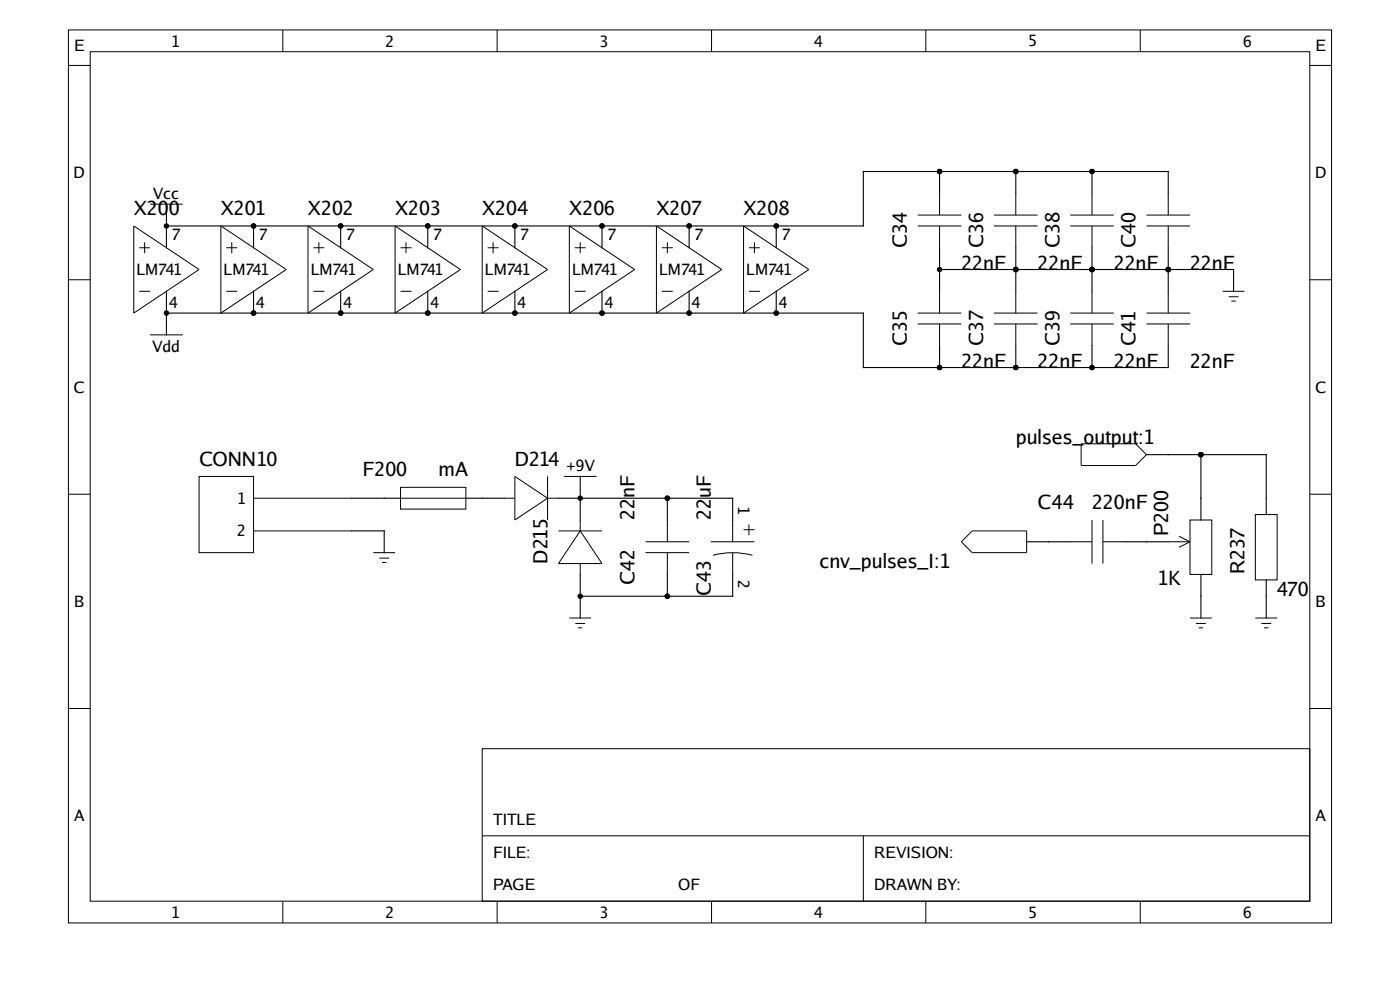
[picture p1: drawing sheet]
<svg xmlns="http://www.w3.org/2000/svg" width="297mm" height="210mm" viewBox="0 0 297 210" stroke-linecap="round" stroke-linejoin="round" font-family="sans-serif">
<g fill="none" stroke="#000" stroke-width=".21">
<path d="M14.5 6.3h268v189.5h-268zM14.5 13.9h4.6M19.1 11h258.8v180.2h-258.8zM60 6.3v4.7M105.5 6.3v4.7M150.9 6.3v4.7M196.4 6.3v4.7M241.9 6.3v4.7M277.9 13.9h4.6M14.5 59.3h4.6M28.4 47.9l13.8 9.3-13.8 9.2zM29.5 52.6h2.3"/>
<path d="M30.7 51.4v2.3M31.8 43.3h7M46.9 47.9l13.8 9.3-13.8 9.2zM48 52.6h2.3M49.2 51.4v2.3M65.3 47.9l13.9 9.3-13.9 9.2zM66.5 52.6h2.3M67.6 51.4v2.3M83.8 47.9l13.9 9.3-13.9 9.2zM85 52.6h2.3M86.1 51.4v2.3M102.3 47.9l13.9 9.3-13.9 9.2z"/>
<path d="M103.5 52.6h2.3M104.6 51.4v2.3M120.8 47.9l13.8 9.3-13.8 9.2zM121.9 52.6h2.3M123.1 51.4v2.3M139.3 47.9l13.8 9.3-13.8 9.2zM140.4 52.6h2.3M141.6 51.4v2.3M157.7 47.9l13.9 9.3-13.9 9.2zM158.9 52.6h2.3M160.1 51.4v2.3M194.7 47.9h9.2"/>
<path d="M194.7 45.6h9.2M199.3 41v4.6M199.3 47.9v4.7M210.9 47.9h9.2M210.9 45.6h9.2M215.5 41v4.6M215.5 47.9v4.7M227 47.9h9.3M227 45.6h9.3M231.7 41v4.6M231.7 47.9v4.7M243.2 47.9h9.3"/>
<path d="M243.2 45.6h9.3M247.8 41v4.6M247.8 47.9v4.7M277.9 59.3h4.6M29.5 61.8h2.3M31.8 71h7M48 61.8h2.3M66.5 61.8h2.3M85 61.8h2.3M103.5 61.8h2.3M121.9 61.8h2.3M140.4 61.8h2.3"/>
<path d="M158.9 61.8h2.3M194.7 68.7h9.2M194.7 66.4h9.2M199.3 61.8v4.6M199.3 68.7v4.6M210.9 68.7h9.2M210.9 66.4h9.2M215.5 61.8v4.6M215.5 68.7v4.6M227 68.7h9.3M227 66.4h9.3M231.7 61.8v4.6"/>
<path d="M231.7 68.7v4.6M243.2 68.7h9.3M243.2 66.4h9.3M247.8 61.8v4.6M247.8 68.7v4.6M259.4 61.8h4.6M260.7 62.9h2M261.2 63.9h1M229.4 94.1h11.5l2.3 2.3-2.3 2.4h-11.5zM14.5 104.8h4.6M42.2 101.1h11.6v16.1h-11.6zM53.8 105.7h20.8"/>
<path d="M53.8 112.6h20.8M79.2 117.2h4.6M80.5 118.4h2M81 119.3h1M85 103.4h13.8v4.6h-13.8zM85 105.7h13.8M106.9 105.7h2.3M109.2 101.1l7 4.6-7 4.6zM116.2 101.1v9.2M116.2 105.7h2.3M118.5 112.6h9.2M119.6 101.1h7"/>
<path d="M123.1 110.3v2.3M123.1 119.5v2.4M123.1 112.6l4.6 6.9h-9.2zM136.9 117.2h9.3M136.9 114.9h9.3M141.6 110.3v4.6M141.6 117.2v4.7M150.8 114.9h9.3M151.2 117.8a16.1 16.1 0 0 1 8.4 0M155.4 110.3v4.6M155.4 117.2v4.7M157.7 112.4h2.4"/>
<path d="M158.9 111.2v2.3M203.9 114.9l2.4-2.3h11.5v4.6h-11.5zM227 114.9h4.7M231.7 110.3v9.2M234 114.9h4.6M234 110.3v9.2M247.8 114.9h4.7M250.1 113.8l2.4 1.1M252.5 110.3h4.6v11.6h-4.6zM252.5 114.9l-2.4 1.2M266.3 109.1h4.6v13.9h-4.6zM277.9 104.8h4.6"/>
<path d="M120.8 131.1h4.6M122.1 132.2h2M122.6 133.2h1M252.5 131.1h4.6M253.7 132.2h2.1M254.3 133.2h.9M266.3 131.1h4.6M267.6 132.2h2.1M268.2 133.2h.9M14.5 150.3h4.6M102.3 158.8h175.6v32.4h-175.6zM277.9 150.3h4.6"/>
<path d="M102.3 177.3h175.6M183.2 177.3v13.9M60 191.2v4.6M105.5 191.2v4.6M150.9 191.2v4.6M196.4 191.2v4.6M241.9 191.2v4.6"/>
</g>
<g fill="none" stroke="#000" stroke-width=".23">
<path d="M199.3 36.4v4.6M215.5 36.4v4.6M231.7 36.4v4.6M35.3 43.3v9.3M53.8 47.9v4.7M72.3 47.9v4.7M90.7 47.9v4.7M109.2 47.9v4.7M127.7 47.9v4.7M146.2 47.9v4.7M164.7 47.9v4.7M199.3 57.2h62.4v4.6"/>
<path d="M199.3 52.6v9.2M215.5 52.6v9.2M231.7 52.6v9.2M247.8 41v-4.6h-64.6v11.5h-147.9M247.8 52.6v9.2M35.3 61.8v9.2M35.3 66.4h147.9v11.6h64.6v-4.7M53.8 61.8v4.6M72.3 61.8v4.6M90.7 61.8v4.6M109.2 61.8v4.6M127.7 61.8v4.6"/>
<path d="M146.2 61.8v4.6M164.7 61.8v4.6M199.3 73.3v4.7M215.5 73.3v4.7M231.7 73.3v4.7M243.2 96.4h25.4v12.7M254.8 96.4v13.9M74.6 105.7h10.4M74.6 112.6h6.9v4.6M98.8 105.7h8.1M118.5 105.7h36.9v4.6M123.1 101.1v9.2"/>
<path d="M141.6 105.7v4.6M217.8 114.9h9.2M238.6 114.9h9.2M123.1 121.9v9.2M141.6 121.9v4.6M155.4 121.9v4.6h-32.3M254.8 121.9v9.2M268.6 123v8.1"/>
</g>
<g fill="#000">
<circle cx="199.3" cy="36.4" r=".58"/>
<circle cx="215.5" cy="36.4" r=".58"/>
<circle cx="231.7" cy="36.4" r=".58"/>
<circle cx="35.3" cy="47.9" r=".58"/>
<circle cx="53.8" cy="47.9" r=".58"/>
<circle cx="72.3" cy="47.9" r=".58"/>
<circle cx="90.7" cy="47.9" r=".58"/>
<circle cx="109.2" cy="47.9" r=".58"/>
<circle cx="127.7" cy="47.9" r=".58"/>
<circle cx="146.2" cy="47.9" r=".58"/>
<circle cx="164.7" cy="47.9" r=".58"/>
<circle cx="199.3" cy="57.2" r=".58"/>
<circle cx="215.5" cy="57.2" r=".58"/>
<circle cx="231.7" cy="57.2" r=".58"/>
<circle cx="247.8" cy="57.2" r=".58"/>
<circle cx="35.3" cy="66.4" r=".58"/>
<circle cx="53.8" cy="66.4" r=".58"/>
<circle cx="72.3" cy="66.4" r=".58"/>
<circle cx="90.7" cy="66.4" r=".58"/>
<circle cx="109.2" cy="66.4" r=".58"/>
<circle cx="127.7" cy="66.4" r=".58"/>
<circle cx="146.2" cy="66.4" r=".58"/>
<circle cx="164.7" cy="66.4" r=".58"/>
<circle cx="199.3" cy="78" r=".58"/>
<circle cx="215.5" cy="78" r=".58"/>
<circle cx="231.7" cy="78" r=".58"/>
<circle cx="254.8" cy="96.4" r=".58"/>
<circle cx="123.1" cy="105.7" r=".58"/>
<circle cx="141.6" cy="105.7" r=".58"/>
<circle cx="123.1" cy="126.5" r=".58"/>
<circle cx="141.6" cy="126.5" r=".58"/>
</g>
<g font-size="4.2">
<text x="28.4" y="45.6">X200</text>
<text x="46.9" y="45.6">X201</text>
<text x="65.3" y="45.6">X202</text>
<text x="83.8" y="45.6">X203</text>
<text x="102.3" y="45.6">X204</text>
<text x="120.8" y="45.6">X206</text>
<text x="139.3" y="45.6">X207</text>
<text x="157.7" y="45.6">X208</text>
<text x="192.4" y="52.6" transform="rotate(-90 192.4 52.6)">C34</text>
<text x="208.6" y="52.6" transform="rotate(-90 208.6 52.6)">C36</text>
<text x="224.7" y="52.6" transform="rotate(-90 224.7 52.6)">C38</text>
<text x="240.9" y="52.6" transform="rotate(-90 240.9 52.6)">C40</text>
<text x="203.9" y="57.2">22nF</text>
<text x="220.1" y="57.2">22nF</text>
<text x="236.3" y="57.2">22nF</text>
<text x="252.5" y="57.2">22nF</text>
<text x="192.4" y="73.3" transform="rotate(-90 192.4 73.3)">C35</text>
<text x="203.9" y="78">22nF</text>
<text x="208.6" y="73.3" transform="rotate(-90 208.6 73.3)">C37</text>
<text x="220.1" y="78">22nF</text>
<text x="224.7" y="73.3" transform="rotate(-90 224.7 73.3)">C39</text>
<text x="236.3" y="78">22nF</text>
<text x="240.9" y="73.3" transform="rotate(-90 240.9 73.3)">C41</text>
<text x="252.5" y="78">22nF</text>
<text x="215.5" y="94.1">pulses_output:1</text>
<text x="42.2" y="98.8">CONN10</text>
<text x="76.9" y="101.1">F200</text>
<text x="93.1" y="101.1">mA</text>
<text x="109.2" y="98.8">D214</text>
<text x="220.1" y="108">C44</text>
<text x="231.7" y="108">220nF</text>
<text x="134.6" y="110.3" transform="rotate(-90 134.6 110.3)">22nF</text>
<text x="150.8" y="110.3" transform="rotate(-90 150.8 110.3)">22uF</text>
<text x="247.8" y="113.8" transform="rotate(-90 247.8 113.8)">P200</text>
<text x="116.2" y="119.5" transform="rotate(-90 116.2 119.5)">D215</text>
<text x="134.6" y="124.2" transform="rotate(-90 134.6 124.2)">C42</text>
<text x="173.9" y="120.4">cnv_pulses_I:1</text>
<text x="245.5" y="124.2">1K</text>
<text x="264" y="121.9" transform="rotate(-90 264 121.9)">R237</text>
<text x="150.8" y="126.5" transform="rotate(-90 150.8 126.5)">C43</text>
<text x="270.9" y="126.5">470</text>
</g>
<g font-size="3.3">
<text x="15.7" y="10.8">E</text>
<text x="36.3" y="9.9">1</text>
<text x="81.8" y="9.9">2</text>
<text x="127.3" y="9.9">3</text>
<text x="172.8" y="9.9">4</text>
<text x="218.2" y="9.8">5</text>
<text x="263.7" y="9.9">6</text>
<text x="279.1" y="10.8">E</text>
<text x="15.6" y="37.8">D</text>
<text x="279" y="37.8">D</text>
<text x="32.4" y="42.2">Vcc</text>
<text x="36.5" y="50.8">7</text>
<text x="54.9" y="50.8">7</text>
<text x="73.4" y="50.8">7</text>
<text x="91.9" y="50.8">7</text>
<text x="110.4" y="50.8">7</text>
<text x="128.9" y="50.8">7</text>
<text x="147.3" y="50.8">7</text>
<text x="165.8" y="50.8">7</text>
<text x="29" y="58.3">LM741</text>
<text x="47.4" y="58.3">LM741</text>
<text x="65.9" y="58.3">LM741</text>
<text x="84.4" y="58.3">LM741</text>
<text x="102.9" y="58.3">LM741</text>
<text x="121.4" y="58.3">LM741</text>
<text x="139.8" y="58.3">LM741</text>
<text x="158.3" y="58.3">LM741</text>
<text x="35.9" y="65.3">4</text>
<text x="54.4" y="65.3">4</text>
<text x="72.8" y="65.3">4</text>
<text x="91.3" y="65.3">4</text>
<text x="109.8" y="65.3">4</text>
<text x="128.3" y="65.3">4</text>
<text x="146.8" y="65.3">4</text>
<text x="165.2" y="65.3">4</text>
<text x="32.3" y="74.8">Vdd</text>
<text x="15.6" y="83.3">C</text>
<text x="279" y="83.3">C</text>
<text x="120.2" y="99.9">+9V</text>
<text x="50.3" y="106.8">1</text>
<text x="156.6" y="107.3" transform="rotate(90 156.6 107.3)">1</text>
<text x="50.3" y="113.8">2</text>
<text x="156.6" y="123" transform="rotate(90 156.6 123)">2</text>
<text x="15.7" y="128.8">B</text>
<text x="279.1" y="128.8">B</text>
<text x="15.7" y="174.3">A</text>
<text x="104.6" y="175">TITLE</text>
<text x="279.1" y="174.3">A</text>
<text x="104.6" y="181.9">FILE:</text>
<text x="185.5" y="181.9">REVISION:</text>
<text x="104.6" y="188.8">PAGE</text>
<text x="143.9" y="188.8">OF</text>
<text x="185.5" y="188.8">DRAWN BY:</text>
<text x="36.3" y="194.7">1</text>
<text x="81.8" y="194.7">2</text>
<text x="127.3" y="194.7">3</text>
<text x="172.8" y="194.7">4</text>
<text x="218.2" y="194.6">5</text>
<text x="263.7" y="194.7">6</text>
</g>
</svg>
